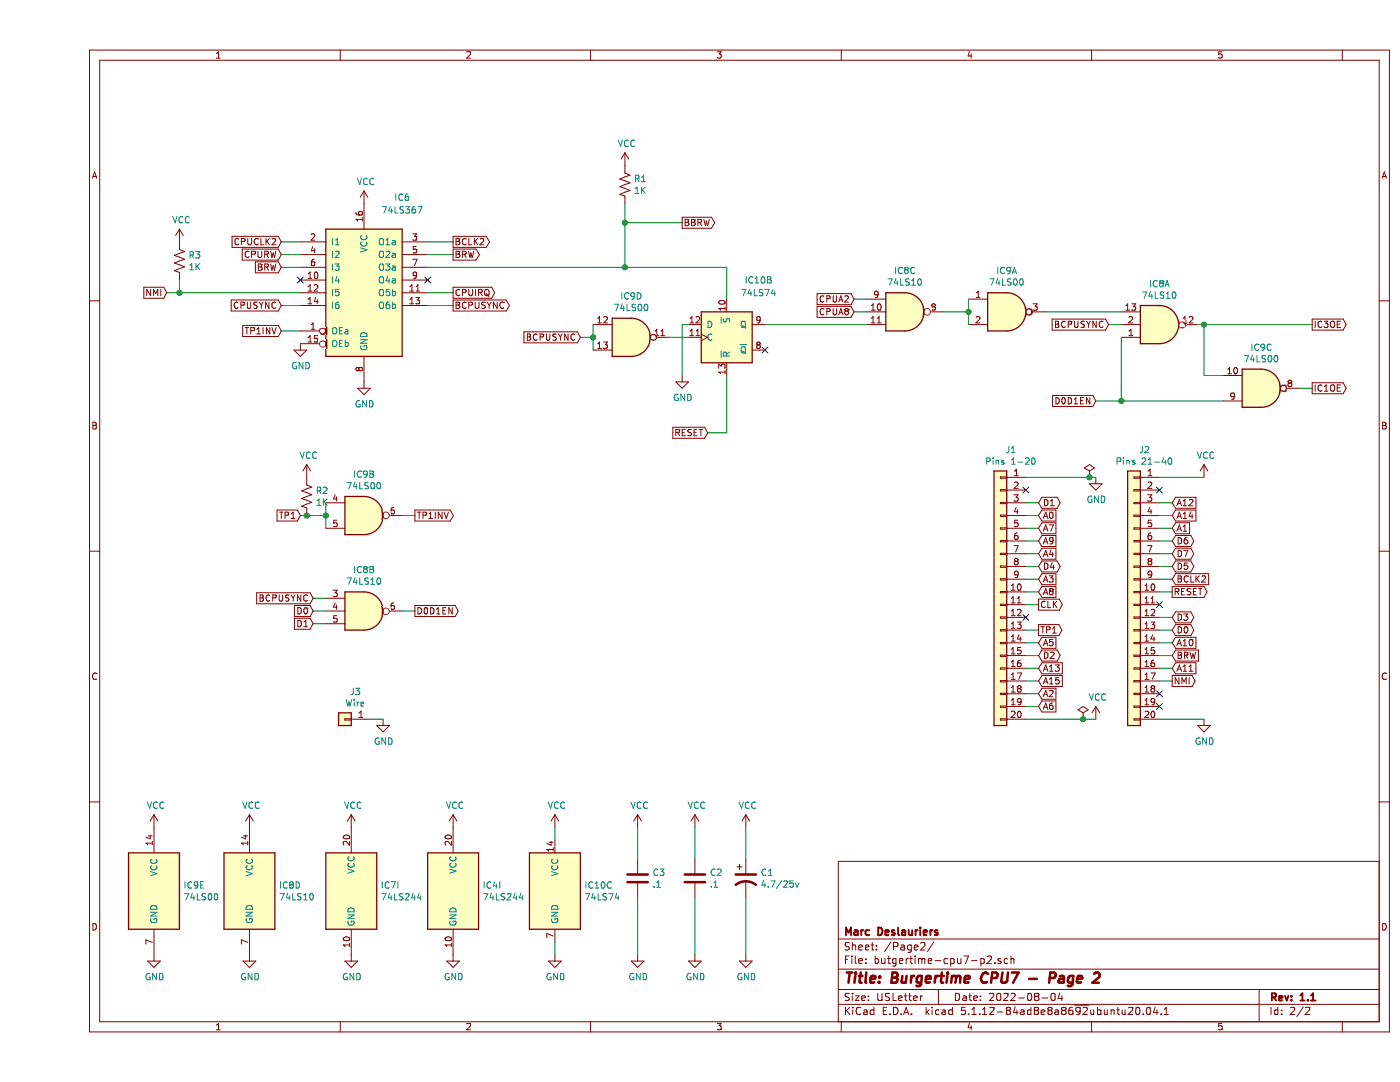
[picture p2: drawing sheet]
EESchema Schematic File Version 4
EELAYER 30 0
EELAYER END
$Descr USLetter 11000 8500
encoding utf-8
Sheet 2 2
Title "Burgertime CPU7 - Page 2"
Date "2022-08-04"
Rev "1.1"
Comp "Marc Deslauriers"
Comment1 ""
Comment2 ""
Comment3 ""
Comment4 ""
$EndDescr
$Comp
L 74xx:74LS367 IC6
U 1 1
P 2550 2300
F 0 "IC6" H 2850 3050 50  0000 C CNN
F 1 "74LS367" H 2850 2950 50  0000 C CNN
F 2 "Package_DIP:DIP-16_W7.62mm" H 2550 2300 50  0001 C CNN
F 3 "http://www.ti.com/lit/gpn/sn74LS367" H 2550 2300 50  0001 C CNN
	1    2550 2300
	1    0    0    -1  
$EndComp
Text GLabel 1900 1900 0    50   Input ~ 0
CPUCLK2
Wire Wire Line
	1900 1900 2050 1900
Text GLabel 1900 2000 0    50   Input ~ 0
CPURW
Wire Wire Line
	2050 2000 1900 2000
Text GLabel 3250 2300 2    50   Output ~ 0
CPUIRQ
Wire Wire Line
	3250 2300 3050 2300
Text GLabel 1900 2400 0    50   Input ~ 0
CPUSYNC
Wire Wire Line
	1900 2400 2050 2400
$Comp
L power:GND #PWR0114
U 1 1
P 2550 3000
F 0 "#PWR0114" H 2550 2750 50  0001 C CNN
F 1 "GND" H 2555 2827 50  0000 C CNN
F 2 "" H 2550 3000 50  0001 C CNN
F 3 "" H 2550 3000 50  0001 C CNN
	1    2550 3000
	1    0    0    -1  
$EndComp
$Comp
L power:GND #PWR0115
U 1 1
P 2050 2700
F 0 "#PWR0115" H 2050 2450 50  0001 C CNN
F 1 "GND" H 2055 2527 50  0000 C CNN
F 2 "" H 2050 2700 50  0001 C CNN
F 3 "" H 2050 2700 50  0001 C CNN
	1    2050 2700
	1    0    0    -1  
$EndComp
$Comp
L power:VCC #PWR0116
U 1 1
P 2550 1600
F 0 "#PWR0116" H 2550 1450 50  0001 C CNN
F 1 "VCC" H 2565 1773 50  0000 C CNN
F 2 "" H 2550 1600 50  0001 C CNN
F 3 "" H 2550 1600 50  0001 C CNN
	1    2550 1600
	1    0    0    -1  
$EndComp
$Comp
L 74xx:74LS00 IC9
U 2 1
P 2550 4050
F 0 "IC9" H 2550 4375 50  0000 C CNN
F 1 "74LS00" H 2550 4284 50  0000 C CNN
F 2 "Package_DIP:DIP-14_W7.62mm" H 2550 4050 50  0001 C CNN
F 3 "http://www.ti.com/lit/gpn/sn74ls00" H 2550 4050 50  0001 C CNN
	2    2550 4050
	1    0    0    -1  
$EndComp
Text GLabel 2050 4050 0    50   Input ~ 0
TP1
Wire Wire Line
	2050 4050 2100 4050
Wire Wire Line
	2250 4050 2250 3950
Wire Wire Line
	2250 4050 2250 4150
Connection ~ 2250 4050
Text GLabel 2950 4050 2    50   Output ~ 0
TP1INV
Wire Wire Line
	2950 4050 2850 4050
Text GLabel 1900 2600 0    50   Input ~ 0
TP1INV
Wire Wire Line
	1900 2600 2050 2600
Text GLabel 3250 2400 2    50   Output ~ 0
BCPUSYNC
Wire Wire Line
	3050 2400 3250 2400
$Comp
L 74xx:74LS10 IC?
U 1 1
P 8800 2550
AR Path="/6099E6C7" Ref="IC?"  Part="1" 
AR Path="/6078B457/6099E6C7" Ref="IC8"  Part="1" 
F 0 "IC8" H 8800 2233 50  0000 C CNN
F 1 "74LS10" H 8800 2324 50  0000 C CNN
F 2 "Package_DIP:DIP-14_W7.62mm" H 8800 2550 50  0001 C CNN
F 3 "http://www.ti.com/lit/gpn/sn74LS10" H 8800 2550 50  0001 C CNN
	1    8800 2550
	1    0    0    1   
$EndComp
Text GLabel 8400 2550 0    50   Input ~ 0
BCPUSYNC
$Comp
L 74xx:74LS00 IC9
U 1 1
P 7600 2450
F 0 "IC9" H 7600 2775 50  0000 C CNN
F 1 "74LS00" H 7600 2684 50  0000 C CNN
F 2 "Package_DIP:DIP-14_W7.62mm" H 7600 2450 50  0001 C CNN
F 3 "http://www.ti.com/lit/gpn/sn74ls00" H 7600 2450 50  0001 C CNN
	1    7600 2450
	1    0    0    -1  
$EndComp
$Comp
L 74xx:74LS10 IC8
U 3 1
P 6800 2450
F 0 "IC8" H 6800 2775 50  0000 C CNN
F 1 "74LS10" H 6800 2684 50  0000 C CNN
F 2 "Package_DIP:DIP-14_W7.62mm" H 6800 2450 50  0001 C CNN
F 3 "http://www.ti.com/lit/gpn/sn74LS10" H 6800 2450 50  0001 C CNN
	3    6800 2450
	1    0    0    -1  
$EndComp
Wire Wire Line
	7100 2450 7300 2450
Wire Wire Line
	7300 2450 7300 2350
Wire Wire Line
	7300 2550 7300 2450
Connection ~ 7300 2450
Text GLabel 6400 2350 0    50   Input ~ 0
CPUA2
Wire Wire Line
	6500 2350 6400 2350
Text GLabel 6400 2450 0    50   Input ~ 0
CPUA8
Wire Wire Line
	6500 2450 6400 2450
$Comp
L 74xx:74LS74 IC10
U 2 1
P 5400 2650
F 0 "IC10" H 5650 3100 50  0000 C CNN
F 1 "74LS74" H 5650 3000 50  0000 C CNN
F 2 "Package_DIP:DIP-14_W7.62mm" H 5400 2650 50  0001 C CNN
F 3 "74xx/74hc_hct74.pdf" H 5400 2650 50  0001 C CNN
	2    5400 2650
	1    0    0    -1  
$EndComp
$Comp
L 74xx:74LS00 IC9
U 4 1
P 4650 2650
F 0 "IC9" H 4650 2975 50  0000 C CNN
F 1 "74LS00" H 4650 2884 50  0000 C CNN
F 2 "Package_DIP:DIP-14_W7.62mm" H 4650 2650 50  0001 C CNN
F 3 "http://www.ti.com/lit/gpn/sn74ls00" H 4650 2650 50  0001 C CNN
	4    4650 2650
	1    0    0    -1  
$EndComp
Wire Wire Line
	4950 2650 5100 2650
$Comp
L power:GND #PWR0117
U 1 1
P 5050 2950
F 0 "#PWR0117" H 5050 2700 50  0001 C CNN
F 1 "GND" H 5055 2777 50  0000 C CNN
F 2 "" H 5050 2950 50  0001 C CNN
F 3 "" H 5050 2950 50  0001 C CNN
	1    5050 2950
	1    0    0    -1  
$EndComp
Wire Wire Line
	5050 2550 5050 2950
Text GLabel 4250 2650 0    50   Input ~ 0
BCPUSYNC
Wire Wire Line
	4350 2550 4350 2650
Wire Wire Line
	4250 2650 4350 2650
Connection ~ 4350 2650
Wire Wire Line
	4350 2650 4350 2750
Text GLabel 5250 3400 0    50   Input ~ 0
RESET
Text GLabel 10000 2550 2    50   Output ~ 0
IC3OE
Text GLabel 8300 3150 0    50   Input ~ 0
D0D1EN
Text GLabel 10000 3050 2    50   Output ~ 0
IC1OE
Wire Wire Line
	9900 3050 10000 3050
Text GLabel 5050 1750 2    50   Output ~ 0
BBRW
$Comp
L Device:R_US R1
U 1 1
P 4600 1450
F 0 "R1" H 4668 1496 50  0000 L CNN
F 1 "1K" H 4668 1405 50  0000 L CNN
F 2 "Resistor_THT:R_Axial_DIN0309_L9.0mm_D3.2mm_P12.70mm_Horizontal" V 4640 1440 50  0001 C CNN
F 3 "~" H 4600 1450 50  0001 C CNN
	1    4600 1450
	1    0    0    -1  
$EndComp
Wire Wire Line
	4600 1750 5050 1750
$Comp
L power:VCC #PWR0118
U 1 1
P 4600 1300
F 0 "#PWR0118" H 4600 1150 50  0001 C CNN
F 1 "VCC" H 4615 1473 50  0000 C CNN
F 2 "" H 4600 1300 50  0001 C CNN
F 3 "" H 4600 1300 50  0001 C CNN
	1    4600 1300
	1    0    0    -1  
$EndComp
Text GLabel 3250 1900 2    50   Output ~ 0
BCLK2
Wire Wire Line
	3050 1900 3250 1900
Text GLabel 3250 2000 2    50   Output ~ 0
BRW
Wire Wire Line
	3050 2000 3250 2000
Text GLabel 1900 2100 0    50   Input ~ 0
BRW
Wire Wire Line
	1900 2100 2050 2100
Text GLabel 1000 2300 0    50   Input ~ 0
NMI
$Comp
L Device:R_US R3
U 1 1
P 1100 2050
F 0 "R3" H 1168 2096 50  0000 L CNN
F 1 "1K" H 1168 2005 50  0000 L CNN
F 2 "Resistor_THT:R_Axial_DIN0309_L9.0mm_D3.2mm_P12.70mm_Horizontal" V 1140 2040 50  0001 C CNN
F 3 "~" H 1100 2050 50  0001 C CNN
	1    1100 2050
	1    0    0    -1  
$EndComp
$Comp
L power:VCC #PWR0119
U 1 1
P 1100 1900
F 0 "#PWR0119" H 1100 1750 50  0001 C CNN
F 1 "VCC" H 1115 2073 50  0000 C CNN
F 2 "" H 1100 1900 50  0001 C CNN
F 3 "" H 1100 1900 50  0001 C CNN
	1    1100 1900
	1    0    0    -1  
$EndComp
Wire Wire Line
	1000 2300 1100 2300
Wire Wire Line
	1100 2200 1100 2300
Connection ~ 1100 2300
Wire Wire Line
	1100 2300 2050 2300
$Comp
L 74xx:74LS00 IC9
U 5 1
P 900 7000
F 0 "IC9" H 1130 7046 50  0000 L CNN
F 1 "74LS00" H 1130 6955 50  0000 L CNN
F 2 "Package_DIP:DIP-14_W7.62mm" H 900 7000 50  0001 C CNN
F 3 "http://www.ti.com/lit/gpn/sn74ls00" H 900 7000 50  0001 C CNN
	5    900  7000
	1    0    0    -1  
$EndComp
$Comp
L 74xx:74LS10 IC8
U 4 1
P 1650 7000
F 0 "IC8" H 1880 7046 50  0000 L CNN
F 1 "74LS10" H 1880 6955 50  0000 L CNN
F 2 "Package_DIP:DIP-14_W7.62mm" H 1650 7000 50  0001 C CNN
F 3 "http://www.ti.com/lit/gpn/sn74LS10" H 1650 7000 50  0001 C CNN
	4    1650 7000
	1    0    0    -1  
$EndComp
$Comp
L 74xx:74LS244_Split IC7
U 9 1
P 2450 7000
F 0 "IC7" H 2680 7046 50  0000 L CNN
F 1 "74LS244" H 2680 6955 50  0000 L CNN
F 2 "Package_DIP:DIP-20_W7.62mm" H 2450 7000 50  0001 C CNN
F 3 "http://www.ti.com/lit/ds/symlink/sn74ls241.pdf" H 2450 7000 50  0001 C CNN
	9    2450 7000
	1    0    0    -1  
$EndComp
$Comp
L 74xx:74LS244_Split IC4
U 9 1
P 3250 7000
F 0 "IC4" H 3480 7046 50  0000 L CNN
F 1 "74LS244" H 3480 6955 50  0000 L CNN
F 2 "Package_DIP:DIP-20_W7.62mm" H 3250 7000 50  0001 C CNN
F 3 "http://www.ti.com/lit/ds/symlink/sn74ls241.pdf" H 3250 7000 50  0001 C CNN
	9    3250 7000
	1    0    0    -1  
$EndComp
$Comp
L Device:C C3
U 1 1
P 4700 6900
F 0 "C3" H 4815 6946 50  0000 L CNN
F 1 ".1" H 4815 6855 50  0000 L CNN
F 2 "Capacitor_THT:C_Disc_D5.0mm_W2.5mm_P5.00mm" H 4738 6750 50  0001 C CNN
F 3 "~" H 4700 6900 50  0001 C CNN
	1    4700 6900
	1    0    0    -1  
$EndComp
$Comp
L Device:C C2
U 1 1
P 5150 6900
F 0 "C2" H 5265 6946 50  0000 L CNN
F 1 ".1" H 5265 6855 50  0000 L CNN
F 2 "Capacitor_THT:C_Disc_D5.0mm_W2.5mm_P5.00mm" H 5188 6750 50  0001 C CNN
F 3 "~" H 5150 6900 50  0001 C CNN
	1    5150 6900
	1    0    0    -1  
$EndComp
$Comp
L Device:CP1 C1
U 1 1
P 5550 6900
F 0 "C1" H 5665 6946 50  0000 L CNN
F 1 "4.7/25v" H 5665 6855 50  0000 L CNN
F 2 "Capacitor_THT:CP_Radial_Tantal_D5.0mm_P5.00mm" H 5550 6900 50  0001 C CNN
F 3 "~" H 5550 6900 50  0001 C CNN
	1    5550 6900
	1    0    0    -1  
$EndComp
Wire Wire Line
	4700 6500 4700 6750
Wire Wire Line
	5150 6500 5150 6750
Wire Wire Line
	5550 6500 5550 6750
Wire Wire Line
	4700 7500 4700 7050
Wire Wire Line
	5150 7050 5150 7500
Wire Wire Line
	5550 7050 5550 7500
$Comp
L power:VCC #PWR0120
U 1 1
P 900 6500
F 0 "#PWR0120" H 900 6350 50  0001 C CNN
F 1 "VCC" H 915 6673 50  0000 C CNN
F 2 "" H 900 6500 50  0001 C CNN
F 3 "" H 900 6500 50  0001 C CNN
	1    900  6500
	1    0    0    -1  
$EndComp
$Comp
L power:GND #PWR0121
U 1 1
P 900 7500
F 0 "#PWR0121" H 900 7250 50  0001 C CNN
F 1 "GND" H 905 7327 50  0000 C CNN
F 2 "" H 900 7500 50  0001 C CNN
F 3 "" H 900 7500 50  0001 C CNN
	1    900  7500
	1    0    0    -1  
$EndComp
Wire Wire Line
	2150 4700 2250 4700
Text GLabel 2150 4700 0    50   Input ~ 0
BCPUSYNC
Wire Wire Line
	2150 4800 2250 4800
$Comp
L 74xx:74LS10 IC?
U 2 1
P 2550 4800
AR Path="/60B35096" Ref="IC?"  Part="2" 
AR Path="/6078B457/60B35096" Ref="IC8"  Part="2" 
F 0 "IC8" H 2550 5125 50  0000 C CNN
F 1 "74LS10" H 2550 5034 50  0000 C CNN
F 2 "Package_DIP:DIP-14_W7.62mm" H 2550 4800 50  0001 C CNN
F 3 "http://www.ti.com/lit/gpn/sn74LS10" H 2550 4800 50  0001 C CNN
	2    2550 4800
	1    0    0    -1  
$EndComp
Wire Wire Line
	2250 4900 2150 4900
Text GLabel 2150 4900 0    50   Input ~ 0
D1
Text GLabel 2150 4800 0    50   Input ~ 0
D0
Text GLabel 2950 4800 2    50   Output ~ 0
D0D1EN
Wire Wire Line
	2850 4800 2950 4800
$Comp
L Connector_Generic:Conn_01x20 J1
U 1 1
P 7550 4650
F 0 "J1" H 7468 5767 50  0000 C CNN
F 1 "Pins 1-20" H 7468 5676 50  0000 C CNN
F 2 "Connector_PinHeader_2.54mm:PinHeader_1x20_P2.54mm_Vertical" H 7550 4650 50  0001 C CNN
F 3 "~" H 7550 4650 50  0001 C CNN
	1    7550 4650
	-1   0    0    -1  
$EndComp
$Comp
L Connector_Generic:Conn_01x20 J2
U 1 1
P 8600 4650
F 0 "J2" H 8518 5767 50  0000 C CNN
F 1 "Pins 21-40" H 8518 5676 50  0000 C CNN
F 2 "Connector_PinHeader_2.54mm:PinHeader_1x20_P2.54mm_Vertical" H 8600 4650 50  0001 C CNN
F 3 "~" H 8600 4650 50  0001 C CNN
	1    8600 4650
	-1   0    0    -1  
$EndComp
$Comp
L power:VCC #PWR0122
U 1 1
P 9150 3750
F 0 "#PWR0122" H 9150 3600 50  0001 C CNN
F 1 "VCC" H 9165 3923 50  0000 C CNN
F 2 "" H 9150 3750 50  0001 C CNN
F 3 "" H 9150 3750 50  0001 C CNN
	1    9150 3750
	1    0    0    -1  
$EndComp
$Comp
L power:VCC #PWR0123
U 1 1
P 8300 5650
F 0 "#PWR0123" H 8300 5500 50  0001 C CNN
F 1 "VCC" H 8315 5823 50  0000 C CNN
F 2 "" H 8300 5650 50  0001 C CNN
F 3 "" H 8300 5650 50  0001 C CNN
	1    8300 5650
	1    0    0    -1  
$EndComp
$Comp
L power:GND #PWR0124
U 1 1
P 8300 3750
F 0 "#PWR0124" H 8300 3500 50  0001 C CNN
F 1 "GND" H 8305 3577 50  0000 C CNN
F 2 "" H 8300 3750 50  0001 C CNN
F 3 "" H 8300 3750 50  0001 C CNN
	1    8300 3750
	1    0    0    -1  
$EndComp
$Comp
L power:GND #PWR0125
U 1 1
P 9150 5650
F 0 "#PWR0125" H 9150 5400 50  0001 C CNN
F 1 "GND" H 9155 5477 50  0000 C CNN
F 2 "" H 9150 5650 50  0001 C CNN
F 3 "" H 9150 5650 50  0001 C CNN
	1    9150 5650
	1    0    0    -1  
$EndComp
Wire Wire Line
	7750 3750 8250 3750
Wire Wire Line
	8800 3750 9150 3750
Wire Wire Line
	7750 5650 8200 5650
Wire Wire Line
	8800 5650 9150 5650
Text GLabel 7850 4950 2    50   Output ~ 0
TP1
Text GLabel 8900 5350 2    50   Output ~ 0
NMI
Text GLabel 8900 5150 2    50   Input ~ 0
BRW
Text GLabel 7850 4050 2    50   Input ~ 0
A0
Text GLabel 7850 5450 2    50   Input ~ 0
A2
Text GLabel 7850 4550 2    50   Input ~ 0
A3
Text GLabel 7850 4350 2    50   Input ~ 0
A4
Text GLabel 7850 5050 2    50   Input ~ 0
A5
Text GLabel 7850 4150 2    50   Input ~ 0
A7
Text GLabel 7850 4650 2    50   Input ~ 0
A8
Text GLabel 7850 4250 2    50   Input ~ 0
A9
Text GLabel 8900 5050 2    50   Input ~ 0
A10
Text GLabel 8900 5250 2    50   Input ~ 0
A11
Text GLabel 8900 3950 2    50   Input ~ 0
A12
Text GLabel 7850 5250 2    50   Input ~ 0
A13
Text GLabel 7850 5350 2    50   Input ~ 0
A15
Text GLabel 8900 4150 2    50   Input ~ 0
A1
Text GLabel 7850 5550 2    50   Input ~ 0
A6
Text GLabel 8900 4950 2    50   BiDi ~ 0
D0
Text GLabel 7850 3950 2    50   BiDi ~ 0
D1
Text GLabel 7850 5150 2    50   BiDi ~ 0
D2
Text GLabel 8900 4850 2    50   BiDi ~ 0
D3
Text GLabel 7850 4450 2    50   BiDi ~ 0
D4
Text GLabel 8900 4450 2    50   BiDi ~ 0
D5
Text GLabel 8900 4250 2    50   BiDi ~ 0
D6
Text GLabel 8900 4350 2    50   BiDi ~ 0
D7
Text GLabel 8900 4550 2    50   Input ~ 0
BCLK2
Text GLabel 8900 4650 2    50   Output ~ 0
RESET
Text GLabel 8900 4050 2    50   Input ~ 0
A14
Text GLabel 7850 4750 2    50   Output ~ 0
CLK
Wire Wire Line
	8800 3950 8900 3950
Wire Wire Line
	8900 4050 8800 4050
Wire Wire Line
	8800 4150 8900 4150
Wire Wire Line
	8900 4250 8800 4250
Wire Wire Line
	8800 4350 8900 4350
Wire Wire Line
	8900 4450 8800 4450
Wire Wire Line
	8800 4550 8900 4550
Wire Wire Line
	8900 4650 8800 4650
Wire Wire Line
	8800 4850 8900 4850
Wire Wire Line
	8900 4950 8800 4950
Wire Wire Line
	8800 5050 8900 5050
Wire Wire Line
	8900 5150 8800 5150
Wire Wire Line
	8800 5250 8900 5250
Wire Wire Line
	8900 5350 8800 5350
Wire Wire Line
	7750 3950 7850 3950
Wire Wire Line
	7850 4050 7750 4050
Wire Wire Line
	7750 4150 7850 4150
Wire Wire Line
	7850 4250 7750 4250
Wire Wire Line
	7750 4350 7850 4350
Wire Wire Line
	7850 4450 7750 4450
Wire Wire Line
	7750 4550 7850 4550
Wire Wire Line
	7850 4650 7750 4650
Wire Wire Line
	7750 4750 7850 4750
Wire Wire Line
	7750 4950 7850 4950
Wire Wire Line
	7850 5050 7750 5050
Wire Wire Line
	7750 5150 7850 5150
Wire Wire Line
	7850 5250 7750 5250
Wire Wire Line
	7750 5350 7850 5350
Wire Wire Line
	7850 5450 7750 5450
Wire Wire Line
	7750 5550 7850 5550
$Comp
L power:VCC #PWR0126
U 1 1
P 1650 6500
F 0 "#PWR0126" H 1650 6350 50  0001 C CNN
F 1 "VCC" H 1665 6673 50  0000 C CNN
F 2 "" H 1650 6500 50  0001 C CNN
F 3 "" H 1650 6500 50  0001 C CNN
	1    1650 6500
	1    0    0    -1  
$EndComp
$Comp
L power:VCC #PWR0127
U 1 1
P 2450 6500
F 0 "#PWR0127" H 2450 6350 50  0001 C CNN
F 1 "VCC" H 2465 6673 50  0000 C CNN
F 2 "" H 2450 6500 50  0001 C CNN
F 3 "" H 2450 6500 50  0001 C CNN
	1    2450 6500
	1    0    0    -1  
$EndComp
$Comp
L power:VCC #PWR0128
U 1 1
P 3250 6500
F 0 "#PWR0128" H 3250 6350 50  0001 C CNN
F 1 "VCC" H 3265 6673 50  0000 C CNN
F 2 "" H 3250 6500 50  0001 C CNN
F 3 "" H 3250 6500 50  0001 C CNN
	1    3250 6500
	1    0    0    -1  
$EndComp
$Comp
L power:VCC #PWR0129
U 1 1
P 4700 6500
F 0 "#PWR0129" H 4700 6350 50  0001 C CNN
F 1 "VCC" H 4715 6673 50  0000 C CNN
F 2 "" H 4700 6500 50  0001 C CNN
F 3 "" H 4700 6500 50  0001 C CNN
	1    4700 6500
	1    0    0    -1  
$EndComp
$Comp
L power:VCC #PWR0130
U 1 1
P 5150 6500
F 0 "#PWR0130" H 5150 6350 50  0001 C CNN
F 1 "VCC" H 5165 6673 50  0000 C CNN
F 2 "" H 5150 6500 50  0001 C CNN
F 3 "" H 5150 6500 50  0001 C CNN
	1    5150 6500
	1    0    0    -1  
$EndComp
$Comp
L power:VCC #PWR0131
U 1 1
P 5550 6500
F 0 "#PWR0131" H 5550 6350 50  0001 C CNN
F 1 "VCC" H 5565 6673 50  0000 C CNN
F 2 "" H 5550 6500 50  0001 C CNN
F 3 "" H 5550 6500 50  0001 C CNN
	1    5550 6500
	1    0    0    -1  
$EndComp
$Comp
L power:GND #PWR0132
U 1 1
P 1650 7500
F 0 "#PWR0132" H 1650 7250 50  0001 C CNN
F 1 "GND" H 1655 7327 50  0000 C CNN
F 2 "" H 1650 7500 50  0001 C CNN
F 3 "" H 1650 7500 50  0001 C CNN
	1    1650 7500
	1    0    0    -1  
$EndComp
$Comp
L power:GND #PWR0133
U 1 1
P 2450 7500
F 0 "#PWR0133" H 2450 7250 50  0001 C CNN
F 1 "GND" H 2455 7327 50  0000 C CNN
F 2 "" H 2450 7500 50  0001 C CNN
F 3 "" H 2450 7500 50  0001 C CNN
	1    2450 7500
	1    0    0    -1  
$EndComp
$Comp
L power:GND #PWR0134
U 1 1
P 3250 7500
F 0 "#PWR0134" H 3250 7250 50  0001 C CNN
F 1 "GND" H 3255 7327 50  0000 C CNN
F 2 "" H 3250 7500 50  0001 C CNN
F 3 "" H 3250 7500 50  0001 C CNN
	1    3250 7500
	1    0    0    -1  
$EndComp
$Comp
L power:GND #PWR0135
U 1 1
P 4700 7500
F 0 "#PWR0135" H 4700 7250 50  0001 C CNN
F 1 "GND" H 4705 7327 50  0000 C CNN
F 2 "" H 4700 7500 50  0001 C CNN
F 3 "" H 4700 7500 50  0001 C CNN
	1    4700 7500
	1    0    0    -1  
$EndComp
$Comp
L power:GND #PWR0136
U 1 1
P 5150 7500
F 0 "#PWR0136" H 5150 7250 50  0001 C CNN
F 1 "GND" H 5155 7327 50  0000 C CNN
F 2 "" H 5150 7500 50  0001 C CNN
F 3 "" H 5150 7500 50  0001 C CNN
	1    5150 7500
	1    0    0    -1  
$EndComp
$Comp
L power:GND #PWR0137
U 1 1
P 5550 7500
F 0 "#PWR0137" H 5550 7250 50  0001 C CNN
F 1 "GND" H 5555 7327 50  0000 C CNN
F 2 "" H 5550 7500 50  0001 C CNN
F 3 "" H 5550 7500 50  0001 C CNN
	1    5550 7500
	1    0    0    -1  
$EndComp
$Comp
L power:PWR_FLAG #FLG0101
U 1 1
P 8250 3750
F 0 "#FLG0101" H 8250 3825 50  0001 C CNN
F 1 "PWR_FLAG" H 8250 3923 50  0001 C CNN
F 2 "" H 8250 3750 50  0001 C CNN
F 3 "~" H 8250 3750 50  0001 C CNN
	1    8250 3750
	1    0    0    -1  
$EndComp
Connection ~ 8250 3750
Wire Wire Line
	8250 3750 8300 3750
$Comp
L power:PWR_FLAG #FLG0102
U 1 1
P 8200 5650
F 0 "#FLG0102" H 8200 5725 50  0001 C CNN
F 1 "PWR_FLAG" H 8200 5823 50  0001 C CNN
F 2 "" H 8200 5650 50  0001 C CNN
F 3 "~" H 8200 5650 50  0001 C CNN
	1    8200 5650
	1    0    0    -1  
$EndComp
Connection ~ 8200 5650
Wire Wire Line
	8200 5650 8300 5650
NoConn ~ 5700 2750
NoConn ~ 3050 2200
NoConn ~ 2050 2200
NoConn ~ 7750 3850
NoConn ~ 7750 4850
NoConn ~ 8800 3850
NoConn ~ 8800 4750
NoConn ~ 8800 5450
NoConn ~ 8800 5550
$Comp
L Device:R_US R2
U 1 1
P 2100 3900
F 0 "R2" H 2168 3946 50  0000 L CNN
F 1 "1K" H 2168 3855 50  0000 L CNN
F 2 "Resistor_THT:R_Axial_DIN0309_L9.0mm_D3.2mm_P12.70mm_Horizontal" V 2140 3890 50  0001 C CNN
F 3 "~" H 2100 3900 50  0001 C CNN
	1    2100 3900
	1    0    0    -1  
$EndComp
Connection ~ 2100 4050
Wire Wire Line
	2100 4050 2250 4050
$Comp
L power:VCC #PWR0138
U 1 1
P 2100 3750
F 0 "#PWR0138" H 2100 3600 50  0001 C CNN
F 1 "VCC" H 2115 3923 50  0000 C CNN
F 2 "" H 2100 3750 50  0001 C CNN
F 3 "" H 2100 3750 50  0001 C CNN
	1    2100 3750
	1    0    0    -1  
$EndComp
Wire Wire Line
	3050 2100 4600 2100
Wire Wire Line
	4600 1600 4600 1750
Connection ~ 4600 2100
Wire Wire Line
	4600 2100 5400 2100
Wire Wire Line
	5400 2950 5400 3400
Wire Wire Line
	5400 3400 5250 3400
Wire Wire Line
	5700 2550 6500 2550
Wire Wire Line
	5400 2100 5400 2350
Wire Wire Line
	5100 2550 5050 2550
$Comp
L 74xx:74LS00 IC9
U 3 1
P 9600 3050
F 0 "IC9" H 9600 2733 50  0000 C CNN
F 1 "74LS00" H 9600 2824 50  0000 C CNN
F 2 "Package_DIP:DIP-14_W7.62mm" H 9600 3050 50  0001 C CNN
F 3 "http://www.ti.com/lit/gpn/sn74ls00" H 9600 3050 50  0001 C CNN
	3    9600 3050
	1    0    0    1   
$EndComp
Wire Wire Line
	9150 2550 9150 2950
Wire Wire Line
	9150 2950 9300 2950
Wire Wire Line
	8300 3150 8500 3150
Connection ~ 4600 1750
Wire Wire Line
	4600 1750 4600 2100
Wire Wire Line
	10000 2550 9150 2550
Connection ~ 9150 2550
Wire Wire Line
	9150 2550 9100 2550
Wire Wire Line
	8500 2650 8500 3150
Connection ~ 8500 3150
Wire Wire Line
	8500 3150 9300 3150
Wire Wire Line
	7900 2450 8500 2450
Wire Wire Line
	8500 2550 8400 2550
$Comp
L 74xx:74LS74 IC10
U 3 1
P 4050 7000
F 0 "IC10" H 4280 7046 50  0000 L CNN
F 1 "74LS74" H 4280 6955 50  0000 L CNN
F 2 "Package_DIP:DIP-14_W7.62mm" H 4050 7000 50  0001 C CNN
F 3 "74xx/74hc_hct74.pdf" H 4050 7000 50  0001 C CNN
	3    4050 7000
	1    0    0    -1  
$EndComp
$Comp
L power:GND #PWR0139
U 1 1
P 4050 7500
F 0 "#PWR0139" H 4050 7250 50  0001 C CNN
F 1 "GND" H 4055 7327 50  0000 C CNN
F 2 "" H 4050 7500 50  0001 C CNN
F 3 "" H 4050 7500 50  0001 C CNN
	1    4050 7500
	1    0    0    -1  
$EndComp
Wire Wire Line
	4050 7400 4050 7500
$Comp
L power:VCC #PWR0140
U 1 1
P 4050 6500
F 0 "#PWR0140" H 4050 6350 50  0001 C CNN
F 1 "VCC" H 4065 6673 50  0000 C CNN
F 2 "" H 4050 6500 50  0001 C CNN
F 3 "" H 4050 6500 50  0001 C CNN
	1    4050 6500
	1    0    0    -1  
$EndComp
Wire Wire Line
	4050 6500 4050 6600
$Comp
L Connector_Generic:Conn_01x01 J3
U 1 1
P 2400 5650
F 0 "J3" H 2318 5867 50  0000 C CNN
F 1 "Wire" H 2318 5776 50  0000 C CNN
F 2 "Connector_Wire:SolderWire-0.5sqmm_1x01_D0.9mm_OD2.1mm" H 2400 5650 50  0001 C CNN
F 3 "~" H 2400 5650 50  0001 C CNN
	1    2400 5650
	-1   0    0    -1  
$EndComp
$Comp
L power:GND #PWR0141
U 1 1
P 2700 5650
F 0 "#PWR0141" H 2700 5400 50  0001 C CNN
F 1 "GND" H 2705 5477 50  0000 C CNN
F 2 "" H 2700 5650 50  0001 C CNN
F 3 "" H 2700 5650 50  0001 C CNN
	1    2700 5650
	1    0    0    -1  
$EndComp
Wire Wire Line
	2600 5650 2700 5650
$EndSCHEMATC
